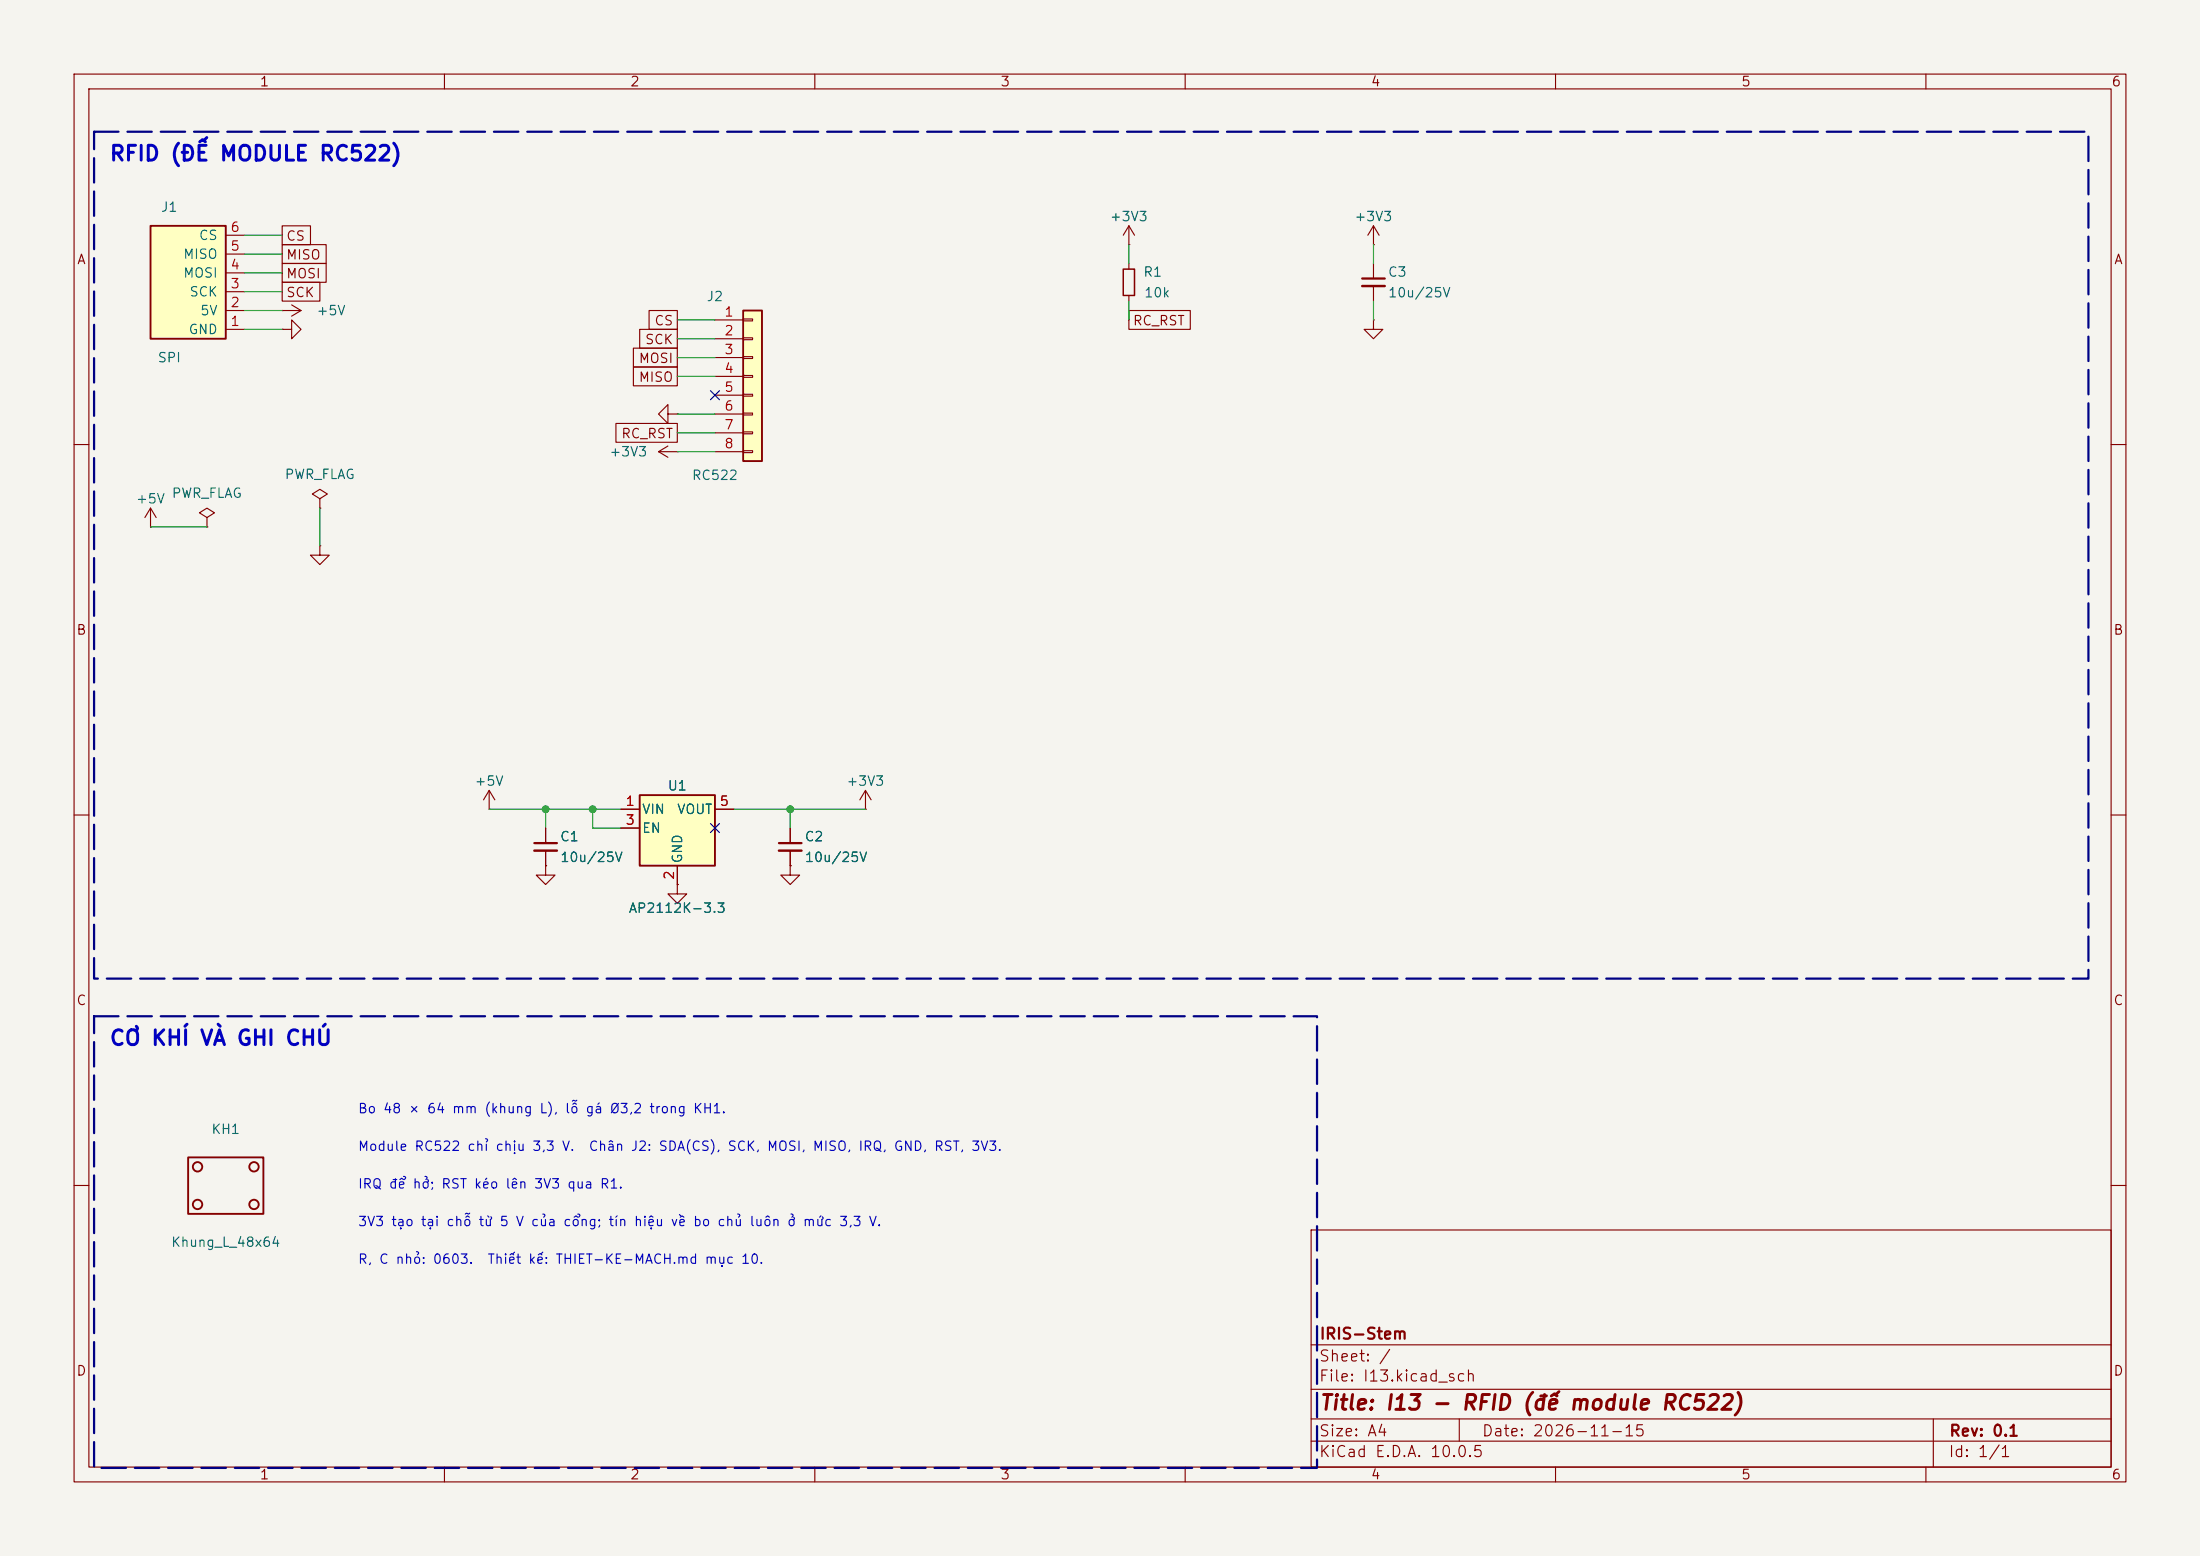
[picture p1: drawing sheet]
(kicad_sch (version 20260306) (generator "eeschema") (generator_version "10.0") (paper "A4")
(title_block (title "I13 - RFID (đế module RC522)") (date "2026-11-15") (rev "0.1") (company "IRIS-Stem"))
(lib_symbols
(symbol "IRIS:Cong_SPI"
  (pin_names
   (offset 1.016))
  (exclude_from_sim no)
  (in_bom yes)
  (on_board yes)
  (in_pos_files yes)
  (duplicate_pin_numbers_are_jumpers no)
  (property "Reference" "J" (at 0 8.89 0) (show_name no) (do_not_autoplace no) (effects (font (size 1.27 1.27))))
  (property "Value" "Cong_SPI" (at 0 -8.89 0) (show_name no) (do_not_autoplace no) (effects (font (size 1.27 1.27))))
  (property "Footprint" "IRIS:Cong_PH_6P_Ngang" (at 0 0 0) (show_name no) (do_not_autoplace no) (hide yes) (effects (font (size 1.27 1.27))))
  (property "Datasheet" "" (at 0 0 0) (show_name no) (do_not_autoplace no) (hide yes) (effects (font (size 1.27 1.27))))
  (property "Description" "Cổng SPI 6 chân, JST PH2.0, đầu cắm màu vàng." (at 0 0 0) (show_name no) (do_not_autoplace no) (hide yes) (effects (font (size 1.27 1.27))))
  (symbol "Cong_SPI_0_1"
   (rectangle (start -5.08 7.62) (end 5.08 -7.62) (stroke (width 0.254) (type default)) (fill (type background))))
  (symbol "Cong_SPI_1_1"
   (pin passive line (at -7.62 6.35 0) (length 2.54) (name "GND" (effects (font (size 1.27 1.27)))) (number "1" (effects (font (size 1.27 1.27)))))
   (pin passive line (at -7.62 3.81 0) (length 2.54) (name "5V" (effects (font (size 1.27 1.27)))) (number "2" (effects (font (size 1.27 1.27)))))
   (pin passive line (at -7.62 1.27 0) (length 2.54) (name "SCK" (effects (font (size 1.27 1.27)))) (number "3" (effects (font (size 1.27 1.27)))))
   (pin passive line (at -7.62 -1.27 0) (length 2.54) (name "MOSI" (effects (font (size 1.27 1.27)))) (number "4" (effects (font (size 1.27 1.27)))))
   (pin passive line (at -7.62 -3.81 0) (length 2.54) (name "MISO" (effects (font (size 1.27 1.27)))) (number "5" (effects (font (size 1.27 1.27)))))
   (pin passive line (at -7.62 -6.35 0) (length 2.54) (name "CS" (effects (font (size 1.27 1.27)))) (number "6" (effects (font (size 1.27 1.27))))))
  (embedded_fonts no))
(symbol "power:GND"
  (power global)
  (pin_numbers (hide yes))
  (pin_names
   (offset 0) (hide yes))
  (exclude_from_sim no)
  (in_bom yes)
  (on_board yes)
  (in_pos_files yes)
  (duplicate_pin_numbers_are_jumpers no)
  (property "Reference" "#PWR" (at 0 -6.35 0) (show_name no) (do_not_autoplace no) (hide yes) (effects (font (size 1.27 1.27))))
  (property "Value" "GND" (at 0 -3.81 0) (show_name no) (do_not_autoplace no) (effects (font (size 1.27 1.27))))
  (property "Footprint" "" (at 0 0 0) (show_name no) (do_not_autoplace no) (hide yes) (effects (font (size 1.27 1.27))))
  (property "Datasheet" "" (at 0 0 0) (show_name no) (do_not_autoplace no) (hide yes) (effects (font (size 1.27 1.27))))
  (property "Description" "Power symbol creates a global label with name \"GND\" , ground" (at 0 0 0) (show_name no) (do_not_autoplace no) (hide yes) (effects (font (size 1.27 1.27))))
  (symbol "GND_0_1"
   (polyline (pts (xy 0 0) (xy 0 -1.27) (xy 1.27 -1.27) (xy 0 -2.54) (xy -1.27 -1.27) (xy 0 -1.27)) (stroke (width 0) (type default)) (fill (type none))))
  (symbol "GND_1_1"
   (pin power_in line (at 0 0 270) (length 0) (name "" (effects (font (size 1.27 1.27)))) (number "1" (effects (font (size 1.27 1.27))))))
  (embedded_fonts no))
(symbol "power:+5V"
  (power global)
  (pin_numbers (hide yes))
  (pin_names
   (offset 0) (hide yes))
  (exclude_from_sim no)
  (in_bom yes)
  (on_board yes)
  (in_pos_files yes)
  (duplicate_pin_numbers_are_jumpers no)
  (property "Reference" "#PWR" (at 0 -3.81 0) (show_name no) (do_not_autoplace no) (hide yes) (effects (font (size 1.27 1.27))))
  (property "Value" "+5V" (at 0 3.556 0) (show_name no) (do_not_autoplace no) (effects (font (size 1.27 1.27))))
  (property "Footprint" "" (at 0 0 0) (show_name no) (do_not_autoplace no) (hide yes) (effects (font (size 1.27 1.27))))
  (property "Datasheet" "" (at 0 0 0) (show_name no) (do_not_autoplace no) (hide yes) (effects (font (size 1.27 1.27))))
  (property "Description" "Power symbol creates a global label with name \"+5V\"" (at 0 0 0) (show_name no) (do_not_autoplace no) (hide yes) (effects (font (size 1.27 1.27))))
  (symbol "+5V_0_1"
   (polyline (pts (xy -0.762 1.27) (xy 0 2.54)) (stroke (width 0) (type default)) (fill (type none)))
   (polyline (pts (xy 0 2.54) (xy 0.762 1.27)) (stroke (width 0) (type default)) (fill (type none)))
   (polyline (pts (xy 0 0) (xy 0 2.54)) (stroke (width 0) (type default)) (fill (type none))))
  (symbol "+5V_1_1"
   (pin power_in line (at 0 0 90) (length 0) (name "" (effects (font (size 1.27 1.27)))) (number "1" (effects (font (size 1.27 1.27))))))
  (embedded_fonts no))
(symbol "power:PWR_FLAG"
  (power global)
  (pin_numbers (hide yes))
  (pin_names
   (offset 0) (hide yes))
  (exclude_from_sim no)
  (in_bom yes)
  (on_board yes)
  (in_pos_files yes)
  (duplicate_pin_numbers_are_jumpers no)
  (property "Reference" "#FLG" (at 0 1.905 0) (show_name no) (do_not_autoplace no) (hide yes) (effects (font (size 1.27 1.27))))
  (property "Value" "PWR_FLAG" (at 0 3.81 0) (show_name no) (do_not_autoplace no) (effects (font (size 1.27 1.27))))
  (property "Footprint" "" (at 0 0 0) (show_name no) (do_not_autoplace no) (hide yes) (effects (font (size 1.27 1.27))))
  (property "Datasheet" "" (at 0 0 0) (show_name no) (do_not_autoplace no) (hide yes) (effects (font (size 1.27 1.27))))
  (property "Description" "Special symbol for telling ERC where power comes from" (at 0 0 0) (show_name no) (do_not_autoplace no) (hide yes) (effects (font (size 1.27 1.27))))
  (symbol "PWR_FLAG_0_0"
   (pin power_out line (at 0 0 90) (length 0) (name "" (effects (font (size 1.27 1.27)))) (number "1" (effects (font (size 1.27 1.27))))))
  (symbol "PWR_FLAG_0_1"
   (polyline (pts (xy 0 0) (xy 0 1.27) (xy -1.016 1.905) (xy 0 2.54) (xy 1.016 1.905) (xy 0 1.27)) (stroke (width 0) (type default)) (fill (type none))))
  (embedded_fonts no))
(symbol "power:+3V3"
  (power global)
  (pin_numbers (hide yes))
  (pin_names
   (offset 0) (hide yes))
  (exclude_from_sim no)
  (in_bom yes)
  (on_board yes)
  (in_pos_files yes)
  (duplicate_pin_numbers_are_jumpers no)
  (property "Reference" "#PWR" (at 0 -3.81 0) (show_name no) (do_not_autoplace no) (hide yes) (effects (font (size 1.27 1.27))))
  (property "Value" "+3V3" (at 0 3.556 0) (show_name no) (do_not_autoplace no) (effects (font (size 1.27 1.27))))
  (property "Footprint" "" (at 0 0 0) (show_name no) (do_not_autoplace no) (hide yes) (effects (font (size 1.27 1.27))))
  (property "Datasheet" "" (at 0 0 0) (show_name no) (do_not_autoplace no) (hide yes) (effects (font (size 1.27 1.27))))
  (property "Description" "Power symbol creates a global label with name \"+3V3\"" (at 0 0 0) (show_name no) (do_not_autoplace no) (hide yes) (effects (font (size 1.27 1.27))))
  (symbol "+3V3_0_1"
   (polyline (pts (xy -0.762 1.27) (xy 0 2.54)) (stroke (width 0) (type default)) (fill (type none)))
   (polyline (pts (xy 0 2.54) (xy 0.762 1.27)) (stroke (width 0) (type default)) (fill (type none)))
   (polyline (pts (xy 0 0) (xy 0 2.54)) (stroke (width 0) (type default)) (fill (type none))))
  (symbol "+3V3_1_1"
   (pin power_in line (at 0 0 90) (length 0) (name "" (effects (font (size 1.27 1.27)))) (number "1" (effects (font (size 1.27 1.27))))))
  (embedded_fonts no))
(symbol "Regulator_Linear:AP2112K-3.3"
  (pin_names
   (offset 0.254))
  (exclude_from_sim no)
  (in_bom yes)
  (on_board yes)
  (in_pos_files yes)
  (duplicate_pin_numbers_are_jumpers no)
  (property "Reference" "U" (at -5.08 5.715 0) (show_name no) (do_not_autoplace no) (effects (font (size 1.27 1.27)) (justify left)))
  (property "Value" "AP2112K-3.3" (at 0 5.715 0) (show_name no) (do_not_autoplace no) (effects (font (size 1.27 1.27)) (justify left)))
  (property "Footprint" "Package_TO_SOT_SMD:SOT-23-5" (at 0 8.255 0) (show_name no) (do_not_autoplace no) (hide yes) (effects (font (size 1.27 1.27))))
  (property "Datasheet" "https://www.diodes.com/assets/Datasheets/AP2112.pdf" (at 0 2.54 0) (show_name no) (do_not_autoplace no) (hide yes) (effects (font (size 1.27 1.27))))
  (property "Description" "600mA low dropout linear regulator, with enable pin, 3.8V-6V input voltage range, 3.3V fixed positive output, SOT-23-5" (at 0 0 0) (show_name no) (do_not_autoplace no) (hide yes) (effects (font (size 1.27 1.27))))
  (symbol "AP2112K-3.3_0_1"
   (rectangle (start -5.08 4.445) (end 5.08 -5.08) (stroke (width 0.254) (type default)) (fill (type background))))
  (symbol "AP2112K-3.3_1_1"
   (pin power_in line (at -7.62 2.54 0) (length 2.54) (name "VIN" (effects (font (size 1.27 1.27)))) (number "1" (effects (font (size 1.27 1.27)))))
   (pin power_in line (at 0 -7.62 90) (length 2.54) (name "GND" (effects (font (size 1.27 1.27)))) (number "2" (effects (font (size 1.27 1.27)))))
   (pin input line (at -7.62 0 0) (length 2.54) (name "EN" (effects (font (size 1.27 1.27)))) (number "3" (effects (font (size 1.27 1.27)))))
   (pin no_connect line (at 5.08 0 180) (length 2.54) (hide yes) (name "NC" (effects (font (size 1.27 1.27)))) (number "4" (effects (font (size 1.27 1.27)))))
   (pin power_out line (at 7.62 2.54 180) (length 2.54) (name "VOUT" (effects (font (size 1.27 1.27)))) (number "5" (effects (font (size 1.27 1.27))))))
  (embedded_fonts no))
(symbol "Device:C_Small"
  (pin_numbers (hide yes))
  (pin_names
   (offset 0.254) (hide yes))
  (exclude_from_sim no)
  (in_bom yes)
  (on_board yes)
  (in_pos_files yes)
  (duplicate_pin_numbers_are_jumpers no)
  (property "Reference" "C" (at 0.254 1.778 0) (show_name no) (do_not_autoplace no) (effects (font (size 1.27 1.27)) (justify left)))
  (property "Value" "C_Small" (at 0.254 -2.032 0) (show_name no) (do_not_autoplace no) (effects (font (size 1.27 1.27)) (justify left)))
  (property "Footprint" "" (at 0 0 0) (show_name no) (do_not_autoplace no) (hide yes) (effects (font (size 1.27 1.27))))
  (property "Datasheet" "" (at 0 0 0) (show_name no) (do_not_autoplace no) (hide yes) (effects (font (size 1.27 1.27))))
  (property "Description" "Unpolarized capacitor, small symbol" (at 0 0 0) (show_name no) (do_not_autoplace no) (hide yes) (effects (font (size 1.27 1.27))))
  (symbol "C_Small_0_1"
   (polyline (pts (xy -1.524 0.508) (xy 1.524 0.508)) (stroke (width 0.3048) (type default)) (fill (type none)))
   (polyline (pts (xy -1.524 -0.508) (xy 1.524 -0.508)) (stroke (width 0.3302) (type default)) (fill (type none))))
  (symbol "C_Small_1_1"
   (pin passive line (at 0 2.54 270) (length 2.032) (name "" (effects (font (size 1.27 1.27)))) (number "1" (effects (font (size 1.27 1.27)))))
   (pin passive line (at 0 -2.54 90) (length 2.032) (name "" (effects (font (size 1.27 1.27)))) (number "2" (effects (font (size 1.27 1.27))))))
  (embedded_fonts no))
(symbol "Connector_Generic:Conn_01x08"
  (pin_names
   (offset 1.016) (hide yes))
  (exclude_from_sim no)
  (in_bom yes)
  (on_board yes)
  (in_pos_files yes)
  (duplicate_pin_numbers_are_jumpers no)
  (property "Reference" "J" (at 0 10.16 0) (show_name no) (do_not_autoplace no) (effects (font (size 1.27 1.27))))
  (property "Value" "Conn_01x08" (at 0 -12.7 0) (show_name no) (do_not_autoplace no) (effects (font (size 1.27 1.27))))
  (property "Footprint" "" (at 0 0 0) (show_name no) (do_not_autoplace no) (hide yes) (effects (font (size 1.27 1.27))))
  (property "Datasheet" "" (at 0 0 0) (show_name no) (do_not_autoplace no) (hide yes) (effects (font (size 1.27 1.27))))
  (property "Description" "Generic connector, single row, 01x08, script generated (kicad-library-utils/schlib/autogen/connector/)" (at 0 0 0) (show_name no) (do_not_autoplace no) (hide yes) (effects (font (size 1.27 1.27))))
  (symbol "Conn_01x08_1_1"
   (rectangle (start -1.27 8.89) (end 1.27 -11.43) (stroke (width 0.254) (type default)) (fill (type background)))
   (rectangle (start -1.27 7.747) (end 0 7.493) (stroke (width 0.1524) (type default)) (fill (type none)))
   (rectangle (start -1.27 5.207) (end 0 4.953) (stroke (width 0.1524) (type default)) (fill (type none)))
   (rectangle (start -1.27 2.667) (end 0 2.413) (stroke (width 0.1524) (type default)) (fill (type none)))
   (rectangle (start -1.27 0.127) (end 0 -0.127) (stroke (width 0.1524) (type default)) (fill (type none)))
   (rectangle (start -1.27 -2.413) (end 0 -2.667) (stroke (width 0.1524) (type default)) (fill (type none)))
   (rectangle (start -1.27 -4.953) (end 0 -5.207) (stroke (width 0.1524) (type default)) (fill (type none)))
   (rectangle (start -1.27 -7.493) (end 0 -7.747) (stroke (width 0.1524) (type default)) (fill (type none)))
   (rectangle (start -1.27 -10.033) (end 0 -10.287) (stroke (width 0.1524) (type default)) (fill (type none)))
   (pin passive line (at -5.08 7.62 0) (length 3.81) (name "Pin_1" (effects (font (size 1.27 1.27)))) (number "1" (effects (font (size 1.27 1.27)))))
   (pin passive line (at -5.08 5.08 0) (length 3.81) (name "Pin_2" (effects (font (size 1.27 1.27)))) (number "2" (effects (font (size 1.27 1.27)))))
   (pin passive line (at -5.08 2.54 0) (length 3.81) (name "Pin_3" (effects (font (size 1.27 1.27)))) (number "3" (effects (font (size 1.27 1.27)))))
   (pin passive line (at -5.08 0 0) (length 3.81) (name "Pin_4" (effects (font (size 1.27 1.27)))) (number "4" (effects (font (size 1.27 1.27)))))
   (pin passive line (at -5.08 -2.54 0) (length 3.81) (name "Pin_5" (effects (font (size 1.27 1.27)))) (number "5" (effects (font (size 1.27 1.27)))))
   (pin passive line (at -5.08 -5.08 0) (length 3.81) (name "Pin_6" (effects (font (size 1.27 1.27)))) (number "6" (effects (font (size 1.27 1.27)))))
   (pin passive line (at -5.08 -7.62 0) (length 3.81) (name "Pin_7" (effects (font (size 1.27 1.27)))) (number "7" (effects (font (size 1.27 1.27)))))
   (pin passive line (at -5.08 -10.16 0) (length 3.81) (name "Pin_8" (effects (font (size 1.27 1.27)))) (number "8" (effects (font (size 1.27 1.27))))))
  (embedded_fonts no))
(symbol "Device:R_Small"
  (pin_numbers (hide yes))
  (pin_names
   (offset 0.254) (hide yes))
  (exclude_from_sim no)
  (in_bom yes)
  (on_board yes)
  (in_pos_files yes)
  (duplicate_pin_numbers_are_jumpers no)
  (property "Reference" "R" (at 0 0 90) (show_name no) (do_not_autoplace no) (effects (font (size 1.016 1.016))))
  (property "Value" "R_Small" (at 1.778 0 90) (show_name no) (do_not_autoplace no) (effects (font (size 1.27 1.27))))
  (property "Footprint" "" (at 0 0 0) (show_name no) (do_not_autoplace no) (hide yes) (effects (font (size 1.27 1.27))))
  (property "Datasheet" "" (at 0 0 0) (show_name no) (do_not_autoplace no) (hide yes) (effects (font (size 1.27 1.27))))
  (property "Description" "Resistor, small symbol" (at 0 0 0) (show_name no) (do_not_autoplace no) (hide yes) (effects (font (size 1.27 1.27))))
  (symbol "R_Small_0_1"
   (rectangle (start -0.762 1.778) (end 0.762 -1.778) (stroke (width 0.2032) (type default)) (fill (type none))))
  (symbol "R_Small_1_1"
   (pin passive line (at 0 2.54 270) (length 0.762) (name "" (effects (font (size 1.27 1.27)))) (number "1" (effects (font (size 1.27 1.27)))))
   (pin passive line (at 0 -2.54 90) (length 0.762) (name "" (effects (font (size 1.27 1.27)))) (number "2" (effects (font (size 1.27 1.27))))))
  (embedded_fonts no))
(symbol "IRIS:Khung_L_48x64"
  (pin_names
   (offset 1.016))
  (exclude_from_sim yes)
  (in_bom no)
  (on_board yes)
  (in_pos_files yes)
  (duplicate_pin_numbers_are_jumpers no)
  (property "Reference" "KH" (at 0 5.08 0) (show_name no) (do_not_autoplace no) (effects (font (size 1.27 1.27))))
  (property "Value" "Khung_L_48x64" (at 0 -5.08 0) (show_name no) (do_not_autoplace no) (effects (font (size 1.27 1.27))))
  (property "Footprint" "IRIS:Khung_L_48x64" (at 0 0 0) (show_name no) (do_not_autoplace no) (hide yes) (effects (font (size 1.27 1.27))))
  (property "Datasheet" "" (at 0 0 0) (show_name no) (do_not_autoplace no) (hide yes) (effects (font (size 1.27 1.27))))
  (property "Description" "Khung bo cỡ L, 48 x 64 mm: đường cắt và lỗ gá. Dùng cho: I4 I13 O7" (at 0 0 0) (show_name no) (do_not_autoplace no) (hide yes) (effects (font (size 1.27 1.27))))
  (symbol "Khung_L_48x64_0_1"
   (rectangle (start -5.08 3.81) (end 5.08 -3.81) (stroke (width 0.254) (type default)) (fill (type none)))
   (circle (center -3.81 2.54) (radius 0.635) (stroke (width 0.254) (type default)) (fill (type none)))
   (circle (center -3.81 -2.54) (radius 0.635) (stroke (width 0.254) (type default)) (fill (type none)))
   (circle (center 3.81 2.54) (radius 0.635) (stroke (width 0.254) (type default)) (fill (type none)))
   (circle (center 3.81 -2.54) (radius 0.635) (stroke (width 0.254) (type default)) (fill (type none))))
  (embedded_fonts no)))
(junction (at 80.01 109.22) (diameter 0) (color 0 0 0 0))
(junction (at 73.66 109.22) (diameter 0) (color 0 0 0 0))
(junction (at 106.68 109.22) (diameter 0) (color 0 0 0 0))
(wire (pts (xy 33.02 44.45) (xy 38.1 44.45)) (stroke (width 0) (type default)))
(wire (pts (xy 33.02 41.91) (xy 38.1 41.91)) (stroke (width 0) (type default)))
(wire (pts (xy 33.02 39.37) (xy 38.1 39.37)) (stroke (width 0) (type default)))
(wire (pts (xy 33.02 36.83) (xy 38.1 36.83)) (stroke (width 0) (type default)))
(wire (pts (xy 33.02 34.29) (xy 38.1 34.29)) (stroke (width 0) (type default)))
(wire (pts (xy 33.02 31.75) (xy 38.1 31.75)) (stroke (width 0) (type default)))
(wire (pts (xy 20.32 71.12) (xy 27.94 71.12)) (stroke (width 0) (type default)))
(wire (pts (xy 43.18 68.58) (xy 43.18 73.66)) (stroke (width 0) (type default)))
(wire (pts (xy 80.01 111.76) (xy 83.82 111.76)) (stroke (width 0) (type default)))
(wire (pts (xy 80.01 109.22) (xy 80.01 111.76)) (stroke (width 0) (type default)))
(wire (pts (xy 66.04 109.22) (xy 73.66 109.22)) (stroke (width 0) (type default)))
(wire (pts (xy 73.66 109.22) (xy 80.01 109.22)) (stroke (width 0) (type default)))
(wire (pts (xy 80.01 109.22) (xy 83.82 109.22)) (stroke (width 0) (type default)))
(wire (pts (xy 99.06 109.22) (xy 106.68 109.22)) (stroke (width 0) (type default)))
(wire (pts (xy 106.68 109.22) (xy 116.84 109.22)) (stroke (width 0) (type default)))
(wire (pts (xy 73.66 109.22) (xy 73.66 111.76)) (stroke (width 0) (type default)))
(wire (pts (xy 106.68 109.22) (xy 106.68 111.76)) (stroke (width 0) (type default)))
(wire (pts (xy 91.44 43.18) (xy 96.52 43.18)) (stroke (width 0) (type default)))
(wire (pts (xy 91.44 45.72) (xy 96.52 45.72)) (stroke (width 0) (type default)))
(wire (pts (xy 91.44 48.26) (xy 96.52 48.26)) (stroke (width 0) (type default)))
(wire (pts (xy 91.44 50.8) (xy 96.52 50.8)) (stroke (width 0) (type default)))
(wire (pts (xy 91.44 55.88) (xy 96.52 55.88)) (stroke (width 0) (type default)))
(wire (pts (xy 91.44 58.42) (xy 96.52 58.42)) (stroke (width 0) (type default)))
(wire (pts (xy 91.44 60.96) (xy 96.52 60.96)) (stroke (width 0) (type default)))
(wire (pts (xy 152.4 33.02) (xy 152.4 35.56)) (stroke (width 0) (type default)))
(wire (pts (xy 152.4 40.64) (xy 152.4 43.18)) (stroke (width 0) (type default)))
(wire (pts (xy 185.42 33.02) (xy 185.42 35.56)) (stroke (width 0) (type default)))
(wire (pts (xy 185.42 40.64) (xy 185.42 43.18)) (stroke (width 0) (type default)))
(rectangle (start 12.7 17.78) (end 281.94 132.08) (stroke (width 0.3) (type dash) (color 0 0 132 1)) (fill (type none)))
(text "RFID (ĐẾ MODULE RC522)" (exclude_from_sim no) (at 14.605 20.955 0) (effects (font (size 2.0 2.0) (bold yes)) (justify left)))
(global_label "SCK" (shape passive) (at 38.1 39.37 0) (fields_autoplaced yes) (effects (font (size 1.27 1.27)) (justify left)) (property "Intersheetrefs" "${INTERSHEET_REFS}" (at 38.1 39.37 0) (hide yes) (effects (font (size 1.27 1.27)) (justify left))))
(global_label "MOSI" (shape passive) (at 38.1 36.83 0) (fields_autoplaced yes) (effects (font (size 1.27 1.27)) (justify left)) (property "Intersheetrefs" "${INTERSHEET_REFS}" (at 38.1 36.83 0) (hide yes) (effects (font (size 1.27 1.27)) (justify left))))
(global_label "MISO" (shape passive) (at 38.1 34.29 0) (fields_autoplaced yes) (effects (font (size 1.27 1.27)) (justify left)) (property "Intersheetrefs" "${INTERSHEET_REFS}" (at 38.1 34.29 0) (hide yes) (effects (font (size 1.27 1.27)) (justify left))))
(global_label "CS" (shape passive) (at 38.1 31.75 0) (fields_autoplaced yes) (effects (font (size 1.27 1.27)) (justify left)) (property "Intersheetrefs" "${INTERSHEET_REFS}" (at 38.1 31.75 0) (hide yes) (effects (font (size 1.27 1.27)) (justify left))))
(no_connect (at 96.52 111.76))
(global_label "CS" (shape passive) (at 91.44 43.18 180) (fields_autoplaced yes) (effects (font (size 1.27 1.27)) (justify right)) (property "Intersheetrefs" "${INTERSHEET_REFS}" (at 91.44 43.18 0) (hide yes) (effects (font (size 1.27 1.27)) (justify right))))
(global_label "SCK" (shape passive) (at 91.44 45.72 180) (fields_autoplaced yes) (effects (font (size 1.27 1.27)) (justify right)) (property "Intersheetrefs" "${INTERSHEET_REFS}" (at 91.44 45.72 0) (hide yes) (effects (font (size 1.27 1.27)) (justify right))))
(global_label "MOSI" (shape passive) (at 91.44 48.26 180) (fields_autoplaced yes) (effects (font (size 1.27 1.27)) (justify right)) (property "Intersheetrefs" "${INTERSHEET_REFS}" (at 91.44 48.26 0) (hide yes) (effects (font (size 1.27 1.27)) (justify right))))
(global_label "MISO" (shape passive) (at 91.44 50.8 180) (fields_autoplaced yes) (effects (font (size 1.27 1.27)) (justify right)) (property "Intersheetrefs" "${INTERSHEET_REFS}" (at 91.44 50.8 0) (hide yes) (effects (font (size 1.27 1.27)) (justify right))))
(no_connect (at 96.52 53.34))
(global_label "RC_RST" (shape passive) (at 91.44 58.42 180) (fields_autoplaced yes) (effects (font (size 1.27 1.27)) (justify right)) (property "Intersheetrefs" "${INTERSHEET_REFS}" (at 91.44 58.42 0) (hide yes) (effects (font (size 1.27 1.27)) (justify right))))
(global_label "RC_RST" (shape passive) (at 152.4 43.18 0) (fields_autoplaced yes) (effects (font (size 1.27 1.27)) (justify left)) (property "Intersheetrefs" "${INTERSHEET_REFS}" (at 152.4 43.18 0) (hide yes) (effects (font (size 1.27 1.27)) (justify left))))
(rectangle (start 12.7 137.16) (end 177.8 198.12) (stroke (width 0.3) (type dash) (color 0 0 132 1)) (fill (type none)))
(text "CƠ KHÍ VÀ GHI CHÚ" (exclude_from_sim no) (at 14.605 140.335 0) (effects (font (size 2.0 2.0) (bold yes)) (justify left)))
(text "Bo 48 × 64 mm (khung L), lỗ gá Ø3,2 trong KH1." (exclude_from_sim no) (at 48.26 149.86 0) (effects (font (size 1.27 1.27)) (justify left)))
(text "Module RC522 chỉ chịu 3,3 V.  Chân J2: SDA(CS), SCK, MOSI, MISO, IRQ, GND, RST, 3V3." (exclude_from_sim no) (at 48.26 154.94 0) (effects (font (size 1.27 1.27)) (justify left)))
(text "IRQ để hở; RST kéo lên 3V3 qua R1." (exclude_from_sim no) (at 48.26 160.02 0) (effects (font (size 1.27 1.27)) (justify left)))
(text "3V3 tạo tại chỗ từ 5 V của cổng; tín hiệu về bo chủ luôn ở mức 3,3 V." (exclude_from_sim no) (at 48.26 165.1 0) (effects (font (size 1.27 1.27)) (justify left)))
(text "R, C nhỏ: 0603.  Thiết kế: THIET-KE-MACH.md mục 10." (exclude_from_sim no) (at 48.26 170.18 0) (effects (font (size 1.27 1.27)) (justify left)))
(symbol (lib_id "IRIS:Cong_SPI") (at 25.4 38.1 180) (unit 1) (body_style 1) (exclude_from_sim no) (in_bom yes) (on_board yes) (in_pos_files yes) (dnp no)
(property "Reference" "J1" (at 22.86 27.94 0) (effects (font (size 1.27 1.27))))
(property "Value" "SPI" (at 22.86 48.26 0) (effects (font (size 1.27 1.27))))
(property "Footprint" "IRIS:Cong_PH_6P_Ngang" (at 25.4 38.1 0) (hide yes) (effects (font (size 1.27 1.27))))
(property "Datasheet" "" (at 25.4 38.1 0) (hide yes) (effects (font (size 1.27 1.27))))
(property "Description" "" (at 25.4 38.1 0) (hide yes) (effects (font (size 1.27 1.27))))
(pin "1")
(pin "2")
(pin "3")
(pin "4")
(pin "5")
(pin "6"))
(symbol (lib_id "power:GND") (at 38.1 44.45 90) (unit 1) (body_style 1) (exclude_from_sim no) (in_bom no) (on_board no) (in_pos_files yes) (dnp no)
(property "Reference" "#PWR001" (at 38.1 41.275 90) (hide yes) (effects (font (size 1.27 1.27))))
(property "Value" "GND" (at 44.704 44.45 90) (hide yes) (effects (font (size 1.27 1.27))))
(property "Footprint" "" (at 38.1 44.45 90) (hide yes) (effects (font (size 1.27 1.27))))
(property "Datasheet" "" (at 38.1 44.45 90) (hide yes) (effects (font (size 1.27 1.27))))
(property "Description" "" (at 38.1 44.45 90) (hide yes) (effects (font (size 1.27 1.27))))
(pin "1"))
(symbol (lib_id "power:+5V") (at 38.1 41.91 270) (unit 1) (body_style 1) (exclude_from_sim no) (in_bom no) (on_board no) (in_pos_files yes) (dnp no)
(property "Reference" "#PWR002" (at 38.1 38.735 90) (hide yes) (effects (font (size 1.27 1.27))))
(property "Value" "+5V" (at 44.704 41.91 90) (effects (font (size 1.27 1.27))))
(property "Footprint" "" (at 38.1 41.91 90) (hide yes) (effects (font (size 1.27 1.27))))
(property "Datasheet" "" (at 38.1 41.91 90) (hide yes) (effects (font (size 1.27 1.27))))
(property "Description" "" (at 38.1 41.91 90) (hide yes) (effects (font (size 1.27 1.27))))
(pin "1"))
(symbol (lib_id "power:+5V") (at 20.32 71.12 0) (unit 1) (body_style 1) (exclude_from_sim no) (in_bom no) (on_board no) (in_pos_files yes) (dnp no)
(property "Reference" "#PWR003" (at 20.32 67.945 0) (hide yes) (effects (font (size 1.27 1.27))))
(property "Value" "+5V" (at 20.32 67.31 0) (effects (font (size 1.27 1.27))))
(property "Footprint" "" (at 20.32 71.12 0) (hide yes) (effects (font (size 1.27 1.27))))
(property "Datasheet" "" (at 20.32 71.12 0) (hide yes) (effects (font (size 1.27 1.27))))
(property "Description" "" (at 20.32 71.12 0) (hide yes) (effects (font (size 1.27 1.27))))
(pin "1"))
(symbol (lib_id "power:PWR_FLAG") (at 27.94 71.12 0) (unit 1) (body_style 1) (exclude_from_sim no) (in_bom no) (on_board no) (in_pos_files yes) (dnp no)
(property "Reference" "#FLG01" (at 27.94 67.945 0) (hide yes) (effects (font (size 1.27 1.27))))
(property "Value" "PWR_FLAG" (at 27.94 66.548 0) (effects (font (size 1.27 1.27))))
(property "Footprint" "" (at 27.94 71.12 0) (hide yes) (effects (font (size 1.27 1.27))))
(property "Datasheet" "" (at 27.94 71.12 0) (hide yes) (effects (font (size 1.27 1.27))))
(property "Description" "" (at 27.94 71.12 0) (hide yes) (effects (font (size 1.27 1.27))))
(pin "1"))
(symbol (lib_id "power:GND") (at 43.18 73.66 0) (unit 1) (body_style 1) (exclude_from_sim no) (in_bom no) (on_board no) (in_pos_files yes) (dnp no)
(property "Reference" "#PWR004" (at 43.18 70.485 0) (hide yes) (effects (font (size 1.27 1.27))))
(property "Value" "GND" (at 43.18 77.47 0) (hide yes) (effects (font (size 1.27 1.27))))
(property "Footprint" "" (at 43.18 73.66 0) (hide yes) (effects (font (size 1.27 1.27))))
(property "Datasheet" "" (at 43.18 73.66 0) (hide yes) (effects (font (size 1.27 1.27))))
(property "Description" "" (at 43.18 73.66 0) (hide yes) (effects (font (size 1.27 1.27))))
(pin "1"))
(symbol (lib_id "power:PWR_FLAG") (at 43.18 68.58 0) (unit 1) (body_style 1) (exclude_from_sim no) (in_bom no) (on_board no) (in_pos_files yes) (dnp no)
(property "Reference" "#FLG02" (at 43.18 65.405 0) (hide yes) (effects (font (size 1.27 1.27))))
(property "Value" "PWR_FLAG" (at 43.18 64.008 0) (effects (font (size 1.27 1.27))))
(property "Footprint" "" (at 43.18 68.58 0) (hide yes) (effects (font (size 1.27 1.27))))
(property "Datasheet" "" (at 43.18 68.58 0) (hide yes) (effects (font (size 1.27 1.27))))
(property "Description" "" (at 43.18 68.58 0) (hide yes) (effects (font (size 1.27 1.27))))
(pin "1"))
(symbol (lib_id "power:+5V") (at 66.04 109.22 0) (unit 1) (body_style 1) (exclude_from_sim no) (in_bom no) (on_board no) (in_pos_files yes) (dnp no)
(property "Reference" "#PWR005" (at 66.04 106.045 0) (hide yes) (effects (font (size 1.27 1.27))))
(property "Value" "+5V" (at 66.04 105.41 0) (effects (font (size 1.27 1.27))))
(property "Footprint" "" (at 66.04 109.22 0) (hide yes) (effects (font (size 1.27 1.27))))
(property "Datasheet" "" (at 66.04 109.22 0) (hide yes) (effects (font (size 1.27 1.27))))
(property "Description" "" (at 66.04 109.22 0) (hide yes) (effects (font (size 1.27 1.27))))
(pin "1"))
(symbol (lib_id "power:+3V3") (at 116.84 109.22 0) (unit 1) (body_style 1) (exclude_from_sim no) (in_bom no) (on_board no) (in_pos_files yes) (dnp no)
(property "Reference" "#PWR006" (at 116.84 106.045 0) (hide yes) (effects (font (size 1.27 1.27))))
(property "Value" "+3V3" (at 116.84 105.41 0) (effects (font (size 1.27 1.27))))
(property "Footprint" "" (at 116.84 109.22 0) (hide yes) (effects (font (size 1.27 1.27))))
(property "Datasheet" "" (at 116.84 109.22 0) (hide yes) (effects (font (size 1.27 1.27))))
(property "Description" "" (at 116.84 109.22 0) (hide yes) (effects (font (size 1.27 1.27))))
(pin "1"))
(symbol (lib_id "Regulator_Linear:AP2112K-3.3") (at 91.44 111.76 0) (unit 1) (body_style 1) (exclude_from_sim no) (in_bom yes) (on_board yes) (in_pos_files yes) (dnp no)
(property "Reference" "U1" (at 91.44 106.045 0) (effects (font (size 1.27 1.27))))
(property "Value" "AP2112K-3.3" (at 91.44 122.555 0) (effects (font (size 1.27 1.27))))
(property "Footprint" "Package_TO_SOT_SMD:SOT-23-5" (at 91.44 111.76 0) (hide yes) (effects (font (size 1.27 1.27))))
(property "Datasheet" "" (at 91.44 111.76 0) (hide yes) (effects (font (size 1.27 1.27))))
(property "Description" "" (at 91.44 111.76 0) (hide yes) (effects (font (size 1.27 1.27))))
(property "MPN" "AP2112K-3.3TRG1" (at 91.44 111.76 0) (hide yes) (effects (font (size 1.27 1.27))))
(pin "1")
(pin "2")
(pin "3")
(pin "4")
(pin "5"))
(symbol (lib_id "power:GND") (at 91.44 119.38 0) (unit 1) (body_style 1) (exclude_from_sim no) (in_bom no) (on_board no) (in_pos_files yes) (dnp no)
(property "Reference" "#PWR007" (at 91.44 116.205 0) (hide yes) (effects (font (size 1.27 1.27))))
(property "Value" "GND" (at 91.44 123.19 0) (hide yes) (effects (font (size 1.27 1.27))))
(property "Footprint" "" (at 91.44 119.38 0) (hide yes) (effects (font (size 1.27 1.27))))
(property "Datasheet" "" (at 91.44 119.38 0) (hide yes) (effects (font (size 1.27 1.27))))
(property "Description" "" (at 91.44 119.38 0) (hide yes) (effects (font (size 1.27 1.27))))
(pin "1"))
(symbol (lib_id "Device:C_Small") (at 73.66 114.3 0) (unit 1) (body_style 1) (exclude_from_sim no) (in_bom yes) (on_board yes) (in_pos_files yes) (dnp no)
(property "Reference" "C1" (at 76.8858 112.903 0) (effects (font (size 1.27 1.27))))
(property "Value" "10u/25V" (at 79.8703 115.697 0) (effects (font (size 1.27 1.27))))
(property "Footprint" "Capacitor_SMD:C_0805_2012Metric" (at 73.66 114.3 0) (hide yes) (effects (font (size 1.27 1.27))))
(property "Datasheet" "" (at 73.66 114.3 0) (hide yes) (effects (font (size 1.27 1.27))))
(property "Description" "" (at 73.66 114.3 0) (hide yes) (effects (font (size 1.27 1.27))))
(pin "1")
(pin "2"))
(symbol (lib_id "power:GND") (at 73.66 116.84 0) (unit 1) (body_style 1) (exclude_from_sim no) (in_bom no) (on_board no) (in_pos_files yes) (dnp no)
(property "Reference" "#PWR008" (at 73.66 113.665 0) (hide yes) (effects (font (size 1.27 1.27))))
(property "Value" "GND" (at 73.66 120.65 0) (hide yes) (effects (font (size 1.27 1.27))))
(property "Footprint" "" (at 73.66 116.84 0) (hide yes) (effects (font (size 1.27 1.27))))
(property "Datasheet" "" (at 73.66 116.84 0) (hide yes) (effects (font (size 1.27 1.27))))
(property "Description" "" (at 73.66 116.84 0) (hide yes) (effects (font (size 1.27 1.27))))
(pin "1"))
(symbol (lib_id "Device:C_Small") (at 106.68 114.3 0) (unit 1) (body_style 1) (exclude_from_sim no) (in_bom yes) (on_board yes) (in_pos_files yes) (dnp no)
(property "Reference" "C2" (at 109.9058 112.903 0) (effects (font (size 1.27 1.27))))
(property "Value" "10u/25V" (at 112.8903 115.697 0) (effects (font (size 1.27 1.27))))
(property "Footprint" "Capacitor_SMD:C_0805_2012Metric" (at 106.68 114.3 0) (hide yes) (effects (font (size 1.27 1.27))))
(property "Datasheet" "" (at 106.68 114.3 0) (hide yes) (effects (font (size 1.27 1.27))))
(property "Description" "" (at 106.68 114.3 0) (hide yes) (effects (font (size 1.27 1.27))))
(pin "1")
(pin "2"))
(symbol (lib_id "power:GND") (at 106.68 116.84 0) (unit 1) (body_style 1) (exclude_from_sim no) (in_bom no) (on_board no) (in_pos_files yes) (dnp no)
(property "Reference" "#PWR009" (at 106.68 113.665 0) (hide yes) (effects (font (size 1.27 1.27))))
(property "Value" "GND" (at 106.68 120.65 0) (hide yes) (effects (font (size 1.27 1.27))))
(property "Footprint" "" (at 106.68 116.84 0) (hide yes) (effects (font (size 1.27 1.27))))
(property "Datasheet" "" (at 106.68 116.84 0) (hide yes) (effects (font (size 1.27 1.27))))
(property "Description" "" (at 106.68 116.84 0) (hide yes) (effects (font (size 1.27 1.27))))
(pin "1"))
(symbol (lib_id "Connector_Generic:Conn_01x08") (at 101.6 50.8 0) (unit 1) (body_style 1) (exclude_from_sim no) (in_bom yes) (on_board yes) (in_pos_files yes) (dnp no)
(property "Reference" "J2" (at 96.52 40.005 0) (effects (font (size 1.27 1.27))))
(property "Value" "RC522" (at 96.52 64.135 0) (effects (font (size 1.27 1.27))))
(property "Footprint" "Connector_PinSocket_2.54mm:PinSocket_1x08_P2.54mm_Vertical" (at 101.6 50.8 0) (hide yes) (effects (font (size 1.27 1.27))))
(property "Datasheet" "" (at 101.6 50.8 0) (hide yes) (effects (font (size 1.27 1.27))))
(property "Description" "" (at 101.6 50.8 0) (hide yes) (effects (font (size 1.27 1.27))))
(pin "1")
(pin "2")
(pin "3")
(pin "4")
(pin "5")
(pin "6")
(pin "7")
(pin "8"))
(symbol (lib_id "power:GND") (at 91.44 55.88 270) (unit 1) (body_style 1) (exclude_from_sim no) (in_bom no) (on_board no) (in_pos_files yes) (dnp no)
(property "Reference" "#PWR010" (at 91.44 52.705 90) (hide yes) (effects (font (size 1.27 1.27))))
(property "Value" "GND" (at 84.836 55.88 90) (hide yes) (effects (font (size 1.27 1.27))))
(property "Footprint" "" (at 91.44 55.88 90) (hide yes) (effects (font (size 1.27 1.27))))
(property "Datasheet" "" (at 91.44 55.88 90) (hide yes) (effects (font (size 1.27 1.27))))
(property "Description" "" (at 91.44 55.88 90) (hide yes) (effects (font (size 1.27 1.27))))
(pin "1"))
(symbol (lib_id "power:+3V3") (at 91.44 60.96 90) (unit 1) (body_style 1) (exclude_from_sim no) (in_bom no) (on_board no) (in_pos_files yes) (dnp no)
(property "Reference" "#PWR011" (at 91.44 57.785 90) (hide yes) (effects (font (size 1.27 1.27))))
(property "Value" "+3V3" (at 84.836 60.96 90) (effects (font (size 1.27 1.27))))
(property "Footprint" "" (at 91.44 60.96 90) (hide yes) (effects (font (size 1.27 1.27))))
(property "Datasheet" "" (at 91.44 60.96 90) (hide yes) (effects (font (size 1.27 1.27))))
(property "Description" "" (at 91.44 60.96 90) (hide yes) (effects (font (size 1.27 1.27))))
(pin "1"))
(symbol (lib_id "power:+3V3") (at 152.4 33.02 0) (unit 1) (body_style 1) (exclude_from_sim no) (in_bom no) (on_board no) (in_pos_files yes) (dnp no)
(property "Reference" "#PWR012" (at 152.4 29.845 0) (hide yes) (effects (font (size 1.27 1.27))))
(property "Value" "+3V3" (at 152.4 29.21 0) (effects (font (size 1.27 1.27))))
(property "Footprint" "" (at 152.4 33.02 0) (hide yes) (effects (font (size 1.27 1.27))))
(property "Datasheet" "" (at 152.4 33.02 0) (hide yes) (effects (font (size 1.27 1.27))))
(property "Description" "" (at 152.4 33.02 0) (hide yes) (effects (font (size 1.27 1.27))))
(pin "1"))
(symbol (lib_id "Device:R_Small") (at 152.4 38.1 0) (unit 1) (body_style 1) (exclude_from_sim no) (in_bom yes) (on_board yes) (in_pos_files yes) (dnp no)
(property "Reference" "R1" (at 155.6258 36.703 0) (effects (font (size 1.27 1.27))))
(property "Value" "10k" (at 156.2227 39.497 0) (effects (font (size 1.27 1.27))))
(property "Footprint" "Resistor_SMD:R_0603_1608Metric" (at 152.4 38.1 0) (hide yes) (effects (font (size 1.27 1.27))))
(property "Datasheet" "" (at 152.4 38.1 0) (hide yes) (effects (font (size 1.27 1.27))))
(property "Description" "" (at 152.4 38.1 0) (hide yes) (effects (font (size 1.27 1.27))))
(pin "1")
(pin "2"))
(symbol (lib_id "power:+3V3") (at 185.42 33.02 0) (unit 1) (body_style 1) (exclude_from_sim no) (in_bom no) (on_board no) (in_pos_files yes) (dnp no)
(property "Reference" "#PWR013" (at 185.42 29.845 0) (hide yes) (effects (font (size 1.27 1.27))))
(property "Value" "+3V3" (at 185.42 29.21 0) (effects (font (size 1.27 1.27))))
(property "Footprint" "" (at 185.42 33.02 0) (hide yes) (effects (font (size 1.27 1.27))))
(property "Datasheet" "" (at 185.42 33.02 0) (hide yes) (effects (font (size 1.27 1.27))))
(property "Description" "" (at 185.42 33.02 0) (hide yes) (effects (font (size 1.27 1.27))))
(pin "1"))
(symbol (lib_id "Device:C_Small") (at 185.42 38.1 0) (unit 1) (body_style 1) (exclude_from_sim no) (in_bom yes) (on_board yes) (in_pos_files yes) (dnp no)
(property "Reference" "C3" (at 188.6458 36.703 0) (effects (font (size 1.27 1.27))))
(property "Value" "10u/25V" (at 191.6303 39.497 0) (effects (font (size 1.27 1.27))))
(property "Footprint" "Capacitor_SMD:C_0805_2012Metric" (at 185.42 38.1 0) (hide yes) (effects (font (size 1.27 1.27))))
(property "Datasheet" "" (at 185.42 38.1 0) (hide yes) (effects (font (size 1.27 1.27))))
(property "Description" "" (at 185.42 38.1 0) (hide yes) (effects (font (size 1.27 1.27))))
(pin "1")
(pin "2"))
(symbol (lib_id "power:GND") (at 185.42 43.18 0) (unit 1) (body_style 1) (exclude_from_sim no) (in_bom no) (on_board no) (in_pos_files yes) (dnp no)
(property "Reference" "#PWR014" (at 185.42 40.005 0) (hide yes) (effects (font (size 1.27 1.27))))
(property "Value" "GND" (at 185.42 46.99 0) (hide yes) (effects (font (size 1.27 1.27))))
(property "Footprint" "" (at 185.42 43.18 0) (hide yes) (effects (font (size 1.27 1.27))))
(property "Datasheet" "" (at 185.42 43.18 0) (hide yes) (effects (font (size 1.27 1.27))))
(property "Description" "" (at 185.42 43.18 0) (hide yes) (effects (font (size 1.27 1.27))))
(pin "1"))
(symbol (lib_id "IRIS:Khung_L_48x64") (at 30.48 160.02 0) (unit 1) (body_style 1) (exclude_from_sim no) (in_bom no) (on_board yes) (in_pos_files yes) (dnp no)
(property "Reference" "KH1" (at 30.48 152.4 0) (effects (font (size 1.27 1.27))))
(property "Value" "Khung_L_48x64" (at 30.48 167.64 0) (effects (font (size 1.27 1.27))))
(property "Footprint" "IRIS:Khung_L_48x64" (at 30.48 160.02 0) (hide yes) (effects (font (size 1.27 1.27))))
(property "Datasheet" "" (at 30.48 160.02 0) (hide yes) (effects (font (size 1.27 1.27))))
(property "Description" "" (at 30.48 160.02 0) (hide yes) (effects (font (size 1.27 1.27)))))
(sheet_instances (path "" (page "1")))
(embedded_fonts no))
